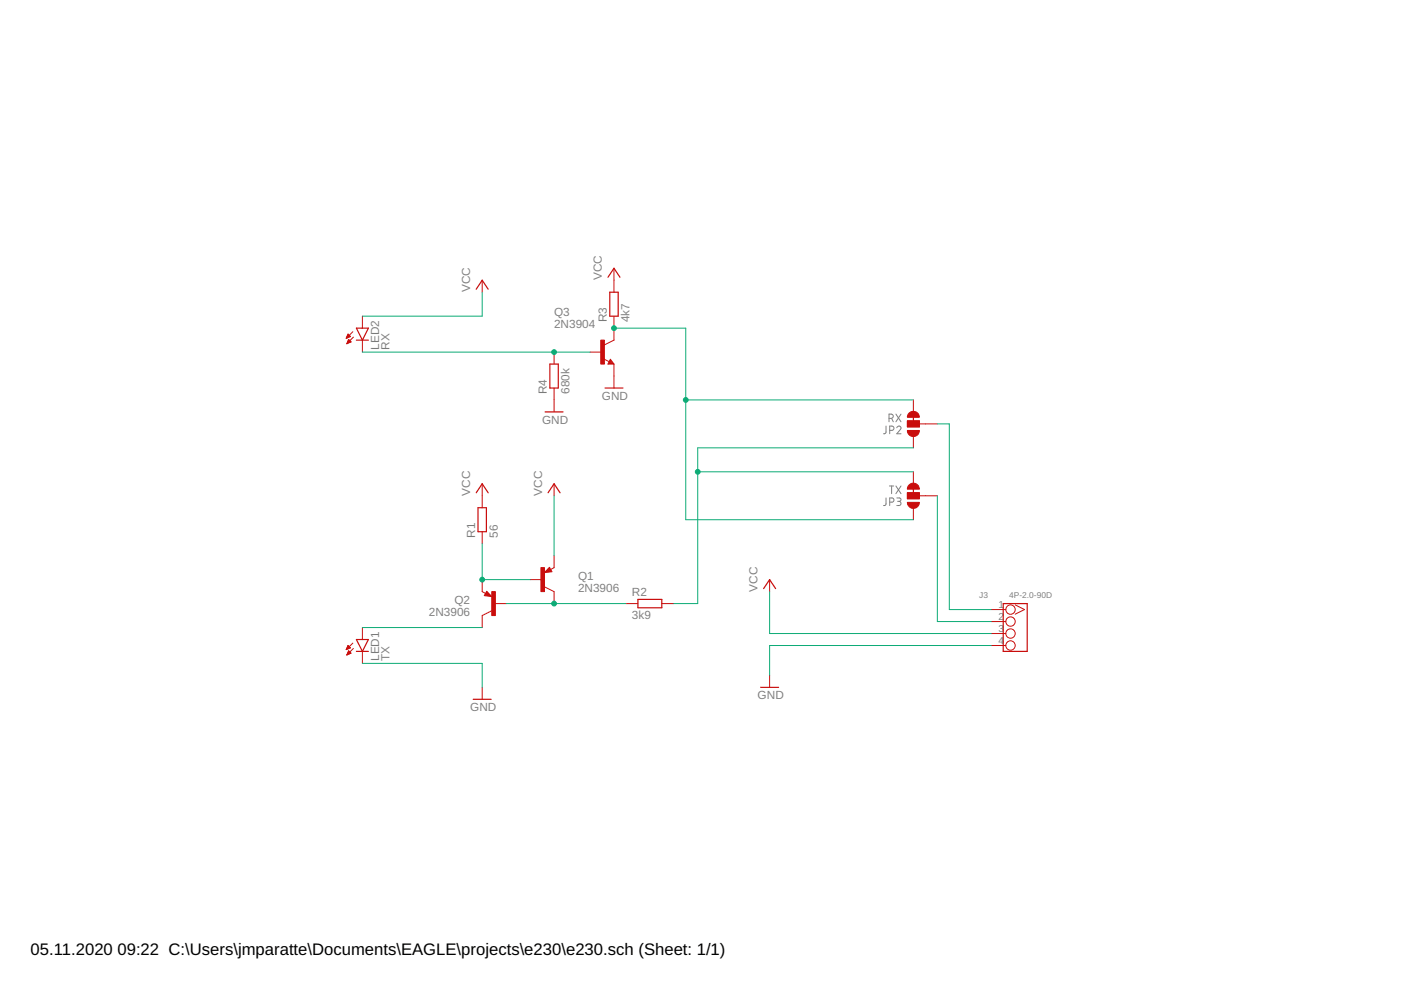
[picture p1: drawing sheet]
<svg xmlns="http://www.w3.org/2000/svg" width="297mm" height="210mm" viewBox="0 0 297 210" stroke-linecap="round" stroke-linejoin="round" font-family="sans-serif">
<g fill="none" stroke="#808080" stroke-width=".21">
<path d="M187.9 90.3l-.1 1.4-.5 .3M188.5 88.7h.4a.46 .46 0 0 0 .5-.4 .46 .46 0 0 0-.5-.5h-.4v1.6M188.6 91.2h.5a.46 .46 0 0 0 .4-.4 .46 .46 0 0 0-.4-.5h-.5v1.7M189 88.7l.4 .7M189.9 87.8l1.1 1.6M190.1 90.7a.44 .44 0 0 1 .7-.3 .44 .44 0 0 1 .1 .7l-.8 .9h.9M191 87.8l-1.1 1.6M187.9 105.6l-.1 1.4-.5 .2M188.6 103h.9M188.6 106.5h.5a.44 .44 0 0 0 .4-.5 .44 .44 0 0 0-.4-.4h-.5v1.6M189 103v1.7M189.9 103l1.1 1.7"/>
<path d="M190.1 105.6h.6a.36 .36 0 0 1 .3 .3 .36 .36 0 0 1-.3 .4h-.4M190.6 106.3a.44 .44 0 0 1 .4 .4 .44 .44 0 0 1-.4 .5h-.5M191 103l-1.1 1.7"/>
</g>
<g fill="none" stroke="#c90d0c" stroke-width=".21">
<path d="M102.2 59.4v2.6M130.2 56.9v5.1M73.4 71.6h.3M73.5 71.5h.5M73.6 71.4h.6M73.6 72.8h.1M73.6 71.2h.6M73.6 72.7h.3M73.7 71.1h.4M73.7 72.6h.5M73.7 72.5h.7M73.7 71h.3"/>
<path d="M73.8 70.9h.1M73.8 72.3h.5M73.8 70.8l-.4 .9M73.8 70.8l.5 .6-.9 .3M73.8 72.2h.3M73.9 72.1h.1M73.9 72l.5 .5-.9 .4zM74.8 70.3l-1.4 1.4M74.9 71.5l-1.4 1.4M76.8 67v2.6M76.8 72.1v2.6M117.5 74.7v2.5"/>
<path d="M125.1 74.7h2.5M127.9 76.1l1.3 .6M129.4 76.2l.8 1h-1.3zM130.2 67v5.1l-2.1 1M130.2 77.2v5.1M117.5 82.3v5M192.4 89.2h2.5v1.3h-2.5zM193.7 84.8v2.5M193.7 92.4v2.6M194.9 89.9h3.8M102.2 102.6v5.1M102.2 112.7v2.6"/>
<path d="M117.5 117.8v2.6l-.8 .4M117.5 102.6v2.5M192.4 104.5h2.5v1.2h-2.5zM193.7 100v2.6M193.7 107.7v2.5M194.9 105.1h3.8M73.4 137.7h.1M73.5 137.6h.3M73.5 137.5h.6M73.6 137.4h.7M73.6 138.8h.2M73.6 137.2h.6"/>
<path d="M73.6 138.7h.4M73.7 137.1h.3M73.7 138.6h.6M73.7 138.4h.7M73.7 137h.2M73.8 136.9l-.4 .8M73.8 136.9l.5 .5-.9 .3M73.8 136.9h.1M73.8 138.3h.4M73.8 138.2h.3M73.9 138.1h.1M73.9 138l.5 .5-.9 .4z"/>
<path d="M74.8 136.4l-1.4 1.3M74.9 137.5l-1.4 1.4M76.8 133.1v2.5M76.8 138.1v2.6M102.2 122.9v2.5l.8 .4M103.2 125.4l1 1.1-1.5-.2zM104.3 129.5l-2.1 1v2.6M104.8 128h2.5M112.4 122.9h2.5M115.4 124.4l2.1 1v2.6M116.5 120.3l.5 .9-1.6 .2zM132.7 128h2.6"/>
<path d="M140.3 128h2.6M163.2 122.9v2.5M210.2 136.9h3.1M210.2 129.2h3.1M210.2 131.8h3.1M210.2 134.3h3.1M215.2 128.2l2 1-2 1M102.2 145.7v2.6M163.2 143.2v2.5"/>
<circle cx="214.2" cy="129.2" r=".99"/>
<circle cx="214.2" cy="131.8" r=".99"/>
<circle cx="214.2" cy="134.3" r=".99"/>
<circle cx="214.2" cy="136.9" r=".99"/>
</g>
<g fill="none" stroke="#c90d0c" stroke-width=".25">
<path d="M128.9 58.8l1.3-1.9 1.2 1.9M75.6 69.6h2.5l-1.3 2.5zM75.6 72.1h2.5M101 61.3l1.2-1.9 1.3 1.9M116.6 77.2h1.8v5.1h-1.8zM129.3 62h1.8v5h-1.8zM129.4 76.7l.1 .2h-.3l.2-.5 .5 .7h-.7M115.6 87.3h3.8M128.3 82.3h3.8M193.7 87.3v2.6M101 104.5l1.2-1.9 1.3 1.9M101.3 107.7h1.8v5h-1.8z"/>
<path d="M116.2 104.5l1.3-1.9 1.2 1.9M193.7 102.6v2.5M75.6 135.6h2.5l-1.3 2.5zM75.6 138.1h2.5M103.3 126.1h.3l-.3-.3-.3 .4 1 .1-.7-.7-.4 .6M116.5 121h-.4l.4-.3 .2 .4-1 .1 .8-.7 .3 .6M135.3 127.1h5v1.8h-5zM161.9 124.8l1.3-1.9 1.2 1.9M212.7 128h5.1v10.1h-5.1zM100.3 148.3h3.8M161.3 145.7h3.8"/>
</g>
<g fill="#c90d0c" stroke="#c90d0c" stroke-width=".21">
<path d="M114.7 120.4h.7v5h-.7z"/>
<path d="M104.3 125.4h.7v5.1h-.7z"/>
<path d="M127.4 72.1h.7v5.1h-.7z"/>
<path d="M192.4 89.2h2.5v1.3h-2.5z"/>
<path d="M192.4 104.5h2.5v1.2h-2.5z"/>
</g>
<g fill="#c90d0c" stroke="#c90d0c" stroke-width=".21">
<path d="M192.8 87.5a1.27 1.27 0 0 1 1.4-.2 1.27 1.27 0 0 1 .7 1.2h-2.5v-.5z" fill-rule="evenodd"/>
<path d="M192.4 91.3h2.5a1.27 1.27 0 0 1-1.2 1.3 1.27 1.27 0 0 1-1.3-1.3z" fill-rule="evenodd"/>
<path d="M192.8 102.8a1.27 1.27 0 0 1 1.4-.2 1.27 1.27 0 0 1 .7 1.1h-2.5v-.4z" fill-rule="evenodd"/>
<path d="M192.4 106.5h2.5a1.27 1.27 0 0 1-1.2 1.3 1.27 1.27 0 0 1-1.3-1.3z" fill-rule="evenodd"/>
</g>
<g fill="none" stroke="#0dab76" stroke-width=".21">
<path d="M76.8 74.7h48.3M102.2 62v5h-25.4M130.2 69.6h15.2v40.6h48.3M145.4 84.8h48.3M193.7 95h-45.8v33h-5M198.7 89.9h2.6v39.3h8.9M102.2 115.3v7.6h10.2M117.5 105.1v12.7M147.9 100h45.8M198.7 105.1v26.7h11.5M76.8 133.1h25.4M107.3 128h25.4"/>
<path d="M163.2 125.4v8.9h47M210.2 136.9h-47v6.3M76.8 140.7h25.4v5"/>
</g>
<g fill="#0dab76" stroke="#0dab76" stroke-width=".21">
<circle cx="117.5" cy="128" r=".51"/>
<circle cx="102.2" cy="122.9" r=".51"/>
<circle cx="130.2" cy="69.6" r=".51"/>
<circle cx="145.4" cy="84.8" r=".51"/>
<circle cx="117.5" cy="74.7" r=".51"/>
<circle cx="147.9" cy="100" r=".51"/>
</g>
<g font-size="3.5">
<text x="6.5" y="202.4">05.11.2020</text>
<text x="24.9" y="202.4">09:22 C:\Users\jmparatte\Documents\EAGLE\projects\e230\e230.sch (Sheet: 1/1)</text>
</g>
<g font-size="2.5" fill="#808080">
<text x="127.6" y="59.4" transform="rotate(-90 127.6 59.4)">VCC</text>
<text x="99.7" y="62" transform="rotate(-90 99.7 62)">VCC</text>
<text x="117.5" y="69.6">2N3904</text>
<text x="117.5" y="67">Q3</text>
<text x="128.7" y="68.3" transform="rotate(-90 128.7 68.3)">R3</text>
<text x="133.5" y="68.3" transform="rotate(-90 133.5 68.3)">4k7</text>
<text x="80.4" y="74.1" transform="rotate(-90 80.4 74.1)">LED2</text>
<text x="82.6" y="74.1" transform="rotate(-90 82.6 74.1)">RX</text>
<text x="116" y="83.5" transform="rotate(-90 116 83.5)">R4</text>
<text x="120.8" y="83.5" transform="rotate(-90 120.8 83.5)">680k</text>
<text x="114.9" y="89.9">GND</text>
<text x="127.6" y="84.8">GND</text>
<text x="99.7" y="105.1" transform="rotate(-90 99.7 105.1)">VCC</text>
<text x="114.9" y="105.1" transform="rotate(-90 114.9 105.1)">VCC</text>
<text x="100.7" y="114" transform="rotate(-90 100.7 114)">R1</text>
<text x="105.5" y="114" transform="rotate(-90 105.5 114)">56</text>
<text x="122.5" y="125.4">2N3906</text>
<text x="122.5" y="122.9">Q1</text>
<text x="160.6" y="125.4" transform="rotate(-90 160.6 125.4)">VCC</text>
<text x="90.9" y="130.5">2N3906</text>
<text x="96.3" y="128">Q2</text>
<text x="134" y="131.3">3k9</text>
<text x="134" y="126.5">R2</text>
<text x="80.4" y="140.2" transform="rotate(-90 80.4 140.2)">LED1</text>
<text x="82.6" y="140.2" transform="rotate(-90 82.6 140.2)">TX</text>
<text x="160.6" y="148.3">GND</text>
<text x="99.7" y="150.8">GND</text>
</g>
<g font-size="2.1" fill="#808080">
<text x="211.7" y="128.9">1</text>
<text x="211.7" y="131.4">2</text>
<text x="211.7" y="134">3</text>
<text x="211.7" y="136.5">4</text>
</g>
<g font-size="1.8" fill="#808080">
<text x="207.6" y="126.7">J3</text>
<text x="214" y="126.7">4P-2.0-90D</text>
</g>
</svg>
